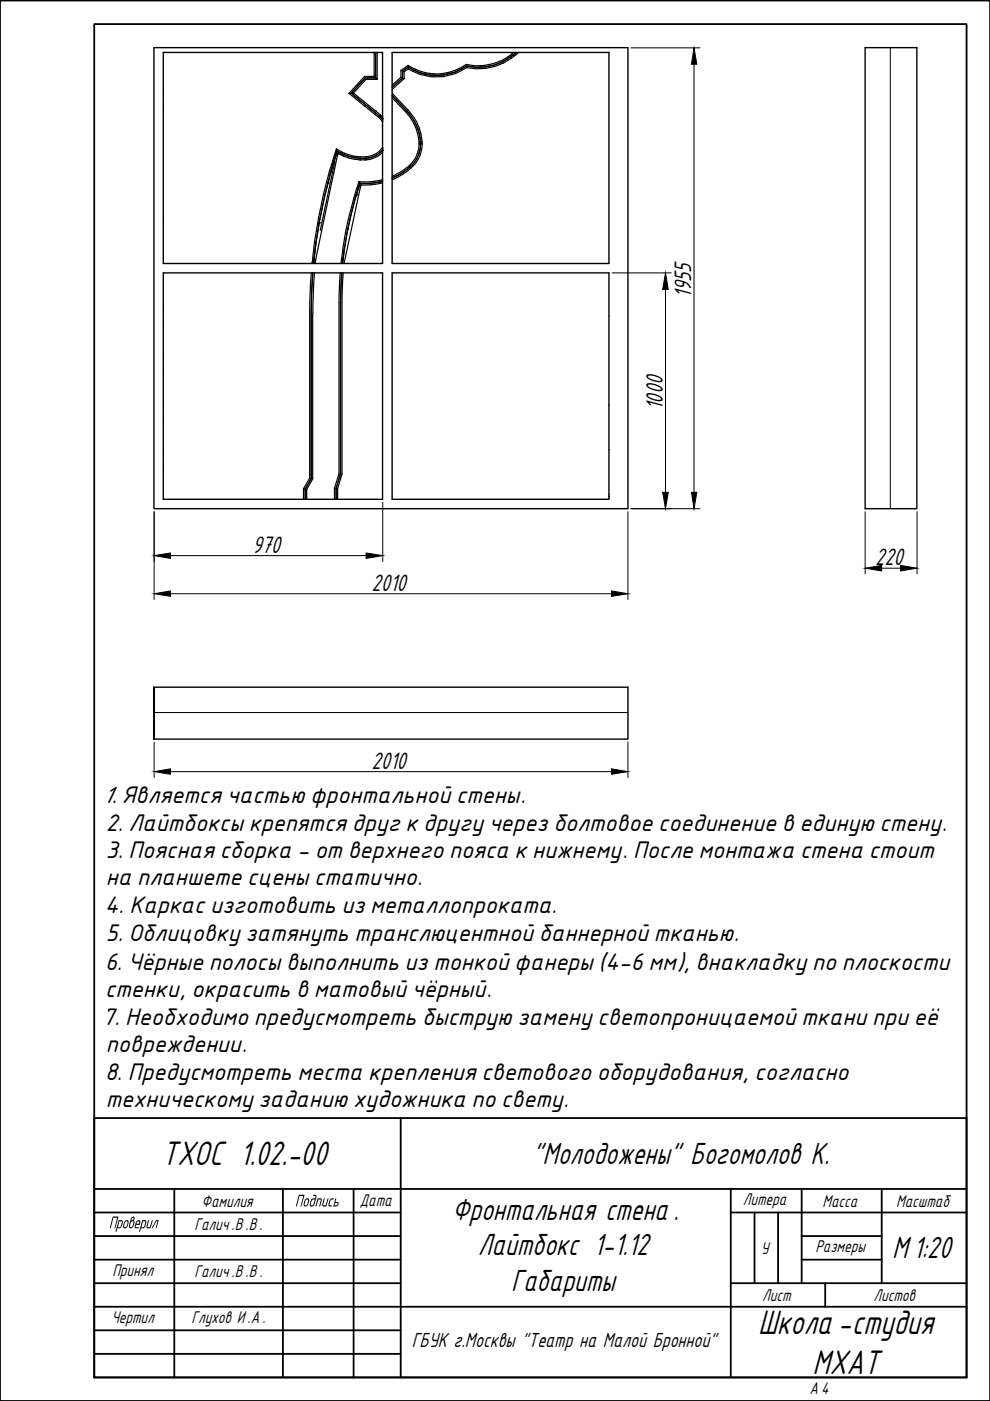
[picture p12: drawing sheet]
<svg xmlns="http://www.w3.org/2000/svg" width="210mm" height="297mm" viewBox="0 0 210 297" stroke-linecap="round" stroke-linejoin="round" font-family="sans-serif">
<!-- layer: 0 -->
<g fill="none" stroke="#000" stroke-width=".25">
<path d="M74 19.8l3.3 2.7M74.4 19.8l6.1 4.9-.2 .2M74.9 19.7l-.4 .1 6 4.8 .6 .7M77.3 16.2l.1 .3h2.2M77.4 16.5l-3 3.3h-.4M77.6 16.8l-.2-.3-2.9 3.3M77.8 16.8h.1M79.3 11.1v5.1h-2l-3.3 3.6M79.6 11.1v5.4l-.3-.3M79.7 11.1v5.4M80 16.8h-2.4l-2.7 2.9 5.8 4.7M80 11.1v5.7l-.3-.3h-2.3"/>
<path d="M83.2 19.9a30.3 30.3 0 0 1 5.1 5.9 11.4 11.4 0 0 1 1.2 4.2M85 16.4l-1.9 1.7M85 14.9v1.5M85 14.9l.7 .3M85 16.4l.3 .1M85.3 16.5l.4 .2M85.7 16.7l-2.6 2.3M86.5 14.6l-.8 .6v1.5M86.5 14.2l-1.2 .9v1.4l-2.2 2 2.2-2v-1.4l1.2-.8M86.5 13.9v.3M86.5 14.3v.3M86.5 14.3l.6 .2"/>
<path d="M86.5 14.2l.6 .3M87.1 14.5l2.4 1.1zM89.5 15.6l1.9 .4 .7-.1zM92.1 15.9l2.6-.2-.6 .2zM94.7 15.7l2.5-.8-.6 .4zM94.8 15.4h.1M95.1 15.4h.1M98.8 13.7l.1 .3M98.9 14l.1 .3M98.9 14l-1.7 .9M102.2 13.9h.1M108.1 11.8a11.5 11.5 0 0 1-9.3 1.9 10.8 10.8 0 0 1-12.3 .2l-1.5 1"/>
<path d="M108.1 11.8l.1 .2M108.3 12.1l.2 .2M108.5 12.3a11.9 11.9 0 0 1-9.5 2 11.4 11.4 0 0 1-12.5 .3M108.7 11.7h.1M108.8 11.7h.1M108.9 11.6h.1M108.9 11.1l-.8 .7M109.4 11.1a12.4 12.4 0 0 1-10.5 2.9M109.5 11.1l-.5 .4a12 12 0 0 1-10.1 2.5M109.9 11.1l-1.4 1.2M69.4 38.8h.1M69.5 38.8h.1"/>
<path d="M69.5 38.7h.1M69.5 38.7l-.1 .1M69.5 38.8l-1.9 8.5M70 36.8l-.5 2M71 34.1l-3.1 14.7M71.3 31.6a113.5 113.5 0 0 0-5.1 24.3M71.3 31.6a10 10 0 0 0 6.3 1.7M71.3 31.6l.2 .3M71.5 31.9l-1.5 4.9M71.5 32a10.8 10.8 0 0 0 6.1 1.6M71.5 33.1l.2-.6a10.4 10.4 0 0 0 6 1.4M71.5 32.1a11 11 0 0 0 6.1 1.5l.1 .3"/>
<path d="M71.5 32.2l.2 .3M71.5 32.2v-.1a111.4 111.4 0 0 0-5 23.8M71.5 32.2l1.1 .5M71.6 32.5l-4.7 22.6M76.1 38.6a84.7 84.7 0 0 0-3.8 17.3M76.1 38.6l.2 .3M76.2 38.6h.1M76.2 33.9h.1M76.2 38.8l-.7 2.5M76.3 33.3h.1M76.3 38.9l.2 .3M76.5 39.2l-3.5 16.5"/>
<path d="M76.5 39.2l-.1 .7M77.3 33.9h.1M77.3 22.5h.1M77.3 22.5l3 2.4M79.6 23.5h.1M80.3 24.9l.8 .9M80.6 38.6l-2.1 .3h-2.2a86.7 86.7 0 0 0-3.7 17l1.1-7.3M80.7 24.4l.4 .4v.4M80.7 24.4l-.2 .2 .6 .6M81 31.4h.1M81.1 31.9a5 5 0 0 1-3.5 1.7M81.1 31.9v-.1a4.7 4.7 0 0 1-3.5 1.8v-.3"/>
<path d="M81.1 31.9h.1M81.1 25.2h.1M81.1 25.2v.1M81.1 38.8l-2.5 .4h-2.1M81.1 38.1a15.4 15.4 0 0 1-5 .5M81.1 32.3a4.8 4.8 0 0 1-3.4 1.6M81.1 31.3a4.6 4.6 0 0 1-3.5 2M81.1 38.4l-2.7 .4-2.1 .1-1.1 3.4-1.5 6.3M81.1 25.3v.5M81.1 38.4l-.5 .2M81.1 38.5l-.5 .1M83.1 20.7a17.6 17.6 0 0 1 4.7 5.6"/>
<path d="M83.1 20.2l3.2 3.4a10.3 10.3 0 0 1 2.9 6.5M83.1 20.3a17.4 17.4 0 0 1 5.5 6.9l.6 2.9M83.2 37.7h-.1M83.5 37.6l-.3 .1M83.5 37.6l-.4 .2 .4-.2M83.5 37.6h.1M86.6 23.4l-.5 .4M86.7 35.2l.2 .2M86.9 35.5l.2 .2M87.1 35.7l-2.6 1.8-1.4 .6M87.8 26.3l.8 2.4 .3 1.4M87.8 26.3h.1"/>
<path d="M88.9 30.1v.4M88.9 30.5a6.6 6.6 0 0 1-3.7 5.8l-2.1 1.1M88.9 30.1h.3v.4h-.3M89.2 30.5a7.5 7.5 0 0 1-4.8 6.6l-1.3 .6M89.2 30.5a6.5 6.5 0 0 1-3.1 5.6l-1.6 1.1-1 .4M89.5 30v.5M89.5 30l-.3 .1v.4h.3M89.5 30.5a6.7 6.7 0 0 1-2.4 5.2M66 57.9l-.3 7.6v35.9l-1.4 2.2v2.3M66.5 54.9l-.1 1M66.5 54.9h.1M66.7 57.9l-.4 7.6v36l-1.3 2.3v2.1"/>
<path d="M66.9 55.1l-.1 .8M66.9 55.1l-.2 .8M67 51.4l-.5 3.5M67 51.4l-.5 4.5M67.6 47.3h.1M67.6 47.2h.1M67.6 47.2v.1M67.6 47.3l-.6 4.1M72.1 57.9l-.2 5.5v37l-1 3.1v2.4M72.4 57.9l-.2 6.3v36.3l-1 3v2.4M72.5 57.9l-.3 6.3v36.3l-.9 3v2.4M72.8 57.9l-.3 5.5v37.1l-.9 3.1v2.3"/>
<path d="M73 52.8l-.4 3.1M73 55.7v.2M73 55.7l-.1 .2M73.7 48.5h.1M73.7 48.5v.1M73.7 48.6h.1M75.5 41.3h.1M75.5 41.4h.1M75.5 41.3v.1M75.5 41.4l-.3 .9M64.3 103.6l.4 .1M64.7 105.9v-2.2l1.3-2.2v-35l.3-8.6-.3 8.6v35l-1.3 2.2v2.2"/>
<path d="M64.7 103.7l.3 .1M65.7 101.4l.3 .1M66 101.5h.3M70.9 103.5h.3M71.3 103.5l.3 .1M71.9 100.4l.6 .1"/>
</g>
<path d="M32.6 10.1h100.5v97.8h-100.5zM34.6 11.1h46.5v44.8h-46.5zM83.1 11.1h46v44.8h-46zM183.4 10.1h11v97.8h-11zM34.6 57.9h46.5v48h-46.5zM83.1 57.9h46v48h-46zM32.6 145.7h100.5v11h-100.5M32.6 156.7v-11v11" fill="none" stroke="#000" stroke-width=".3"/>
<path d="M188.8 10.1v97.8M32.6 151.1h100.5" fill="none" stroke="#000" stroke-width=".21"/>
<g fill="none" stroke="#000" stroke-width=".38">
<path d="M0 .1h209.9v296.9h-209.9zM20 5.1h184.9v286.9h-184.9zM20 237.1h184.9v54.9h-184.9zM85 237.1v54.9M20 252.1h184.9M20 257.1h65M37 252.1v39.9M60 252.1v39.9M75 252.1v39.9M154.9 257.1h50M154.9 252.1v39.9M160 257.1v15"/>
<path d="M165 257.1v15M170 252.1v20M186.9 252.1v20M20 262.1h65M20 267.1h65M20 272.1h65M20 277.1h184.9M154.9 272.1h50M170 262.1h16.9M170 267.1h16.9M175 272.1v5M20 282.1h65"/>
<path d="M20 287h65"/>
</g>
<g fill="#000">
<path d="M31.4 258.8l.2-.1-.4 1.3 .2 .2h.4l.4-1.4 .2-.1-.5 1.7h-.7l-.1-.1zM33.1 258.7h.5l-.4 1.6-.2 .1 .4-1.5h-.3l-.7 1.5h-.2zM68.7 254.1h.1v.1l-.3 1.3 .5 .1 .4-1.4 .2-.1-.4 1.7h-.7l-.2-.2zM69.9 254.3l.3-.2h.6l-.1 .2h-.5l-.1 .2-.3 1 .5 .1v.2h-.5l-.2-.2z"/>
<path d="M30.1 258.7h.8l.1 .2v.3l-.3 1-.3 .2h-.5l-.2 .7-.2 .1zM30.3 258.9l-.3 1.3 .6-.2 .2-1z"/>
<path d="M71.1 254.2l.2-.1-.2 .7h.6l.1 .5-.4 .5h-.7zM71 255l-.1 .6h.5l.2-.5z"/>
</g>
<g fill="none" stroke="#000" stroke-width=".21">
<path d="M133.8 10.1h14.6M147.2 13.6v90.8M129.8 57.9h12.5M141.1 61.4v43M32.7 108.5v18.6M36.2 117.8h41.4M81.2 106.5v12.6M133.1 108.5v18.6M133.8 107.9h14.6M183.4 108.5v13.2M194.4 108.5v13.2M36.2 125.9h93.5"/>
<path d="M186.9 120.5h4M32.7 157.3v7.5M133.1 157.3v7.5M36.2 163.6h93.5"/>
</g>
<path d="M147.2 10.1l.5 3.5h-1.1zM141.1 57.9l.6 3.5h-1.2zM32.7 117.8l3.5-.6v1.2zM77.6 117.2l3.6 .6-3.6 .6zM140.5 104.4h1.2l-.6 3.5zM146.6 104.4h1.1l-.5 3.5zM183.4 120.5l3.5-.6v1.2zM190.9 119.9l3.5 .6-3.5 .6zM32.7 125.9l3.5-.6v1.1zM129.7 125.3l3.4 .6-3.4 .5zM32.7 163.6l3.5-.6v1.2zM129.7 163l3.4 .6-3.4 .6z" fill="#000" stroke="#000" stroke-width=".21"/>
<g font-size="8">
<text x="34.3" y="247.1">ТХОС 1.02.-00</text>
<text x="160.7" y="282.9">Школа-студия</text>
<text x="172.3" y="291.2">МХАТ</text>
</g>
<g font-size="7.2">
<text x="112.9" y="246.8">&quot;Молодожены&quot; Богомолов К.</text>
<text x="95.9" y="258.6">Фронтальная стена.</text>
<text x="101.3" y="266.1">Лайтбокс 1-1.12</text>
<text x="189.2" y="266.8">М1:20</text>
<text x="108.4" y="273.6">Габариты</text>
</g>
<g font-size="5.6">
<text x="146.6" y="63.1" transform="rotate(-90 146.6 63.1)">1955</text>
<text x="140.5" y="87" transform="rotate(-90 140.5 87)">1000</text>
<text x="53.5" y="117.2">970</text>
<text x="185.5" y="119.9">220</text>
<text x="78.8" y="125.3">2010</text>
<text x="78.8" y="163">2010</text>
</g>
<g font-size="4.9">
<text x="21.8" y="170.3">1. Является частью фронтальной стены.</text>
<text x="22.4" y="176.1">2. Лайтбоксы крепятся друг к другу через болтовое соединение в единую стену.</text>
<text x="22.4" y="181.9">3. Поясная сборка - от верхнего пояса к нижнему. После монтажа стена стоит</text>
<text x="22.4" y="187.7">на планшете сцены статично.</text>
<text x="22.2" y="193.6">4. Каркас изготовить из металлопроката.</text>
<text x="22.4" y="199.4">5. Облицовку затянуть транслюцентной баннерной тканью.</text>
<text x="22.3" y="205.6">6. Чёрные полосы выполнить из тонкой фанеры (4-6 мм), внакладку по плоскости</text>
<text x="22.3" y="211.4">стенки, окрасить в матовый чёрный.</text>
<text x="21.7" y="217.2">7. Необходимо предусмотреть быструю замену светопроницаемой ткани при её</text>
<text x="22.4" y="223.1">повреждении.</text>
<text x="22.3" y="228.9">8. Предусмотреть места крепления светового оборудования, согласно</text>
<text x="22.4" y="234.8">техническому заданию художника по свету.</text>
</g>
<text font-size="4.8" x="87.3" y="285.6">ГБУК г.Москвы &quot;Театр на Малой Бронной&quot;</text>
<g font-size="4">
<text x="42.8" y="255.8">Фамилия</text>
<text x="62.5" y="255.8">Подпись</text>
<text x="76.3" y="255.6">Дата</text>
<text x="157.5" y="255.4">Литера</text>
<text x="174.4" y="255.8">Масса</text>
<text x="190" y="255.8">Масштаб</text>
<text x="23" y="260.4">Проверил</text>
<text x="41.2" y="260.8">Галич.В .В .</text>
<text x="161.3" y="265.8">У</text>
<text x="172.9" y="265.5">Размеры</text>
<text x="23.8" y="270.5">Принял</text>
<text x="41.2" y="270.8">Галич.В .В .</text>
<text x="161.6" y="275.8">Лист</text>
<text x="185.2" y="275.8">Листов</text>
<text x="23.6" y="280.4">Чертил</text>
<text x="40.6" y="280.4">Глухов И.А.</text>
<text x="171.6" y="295.6">А 4</text>
</g>
</svg>
